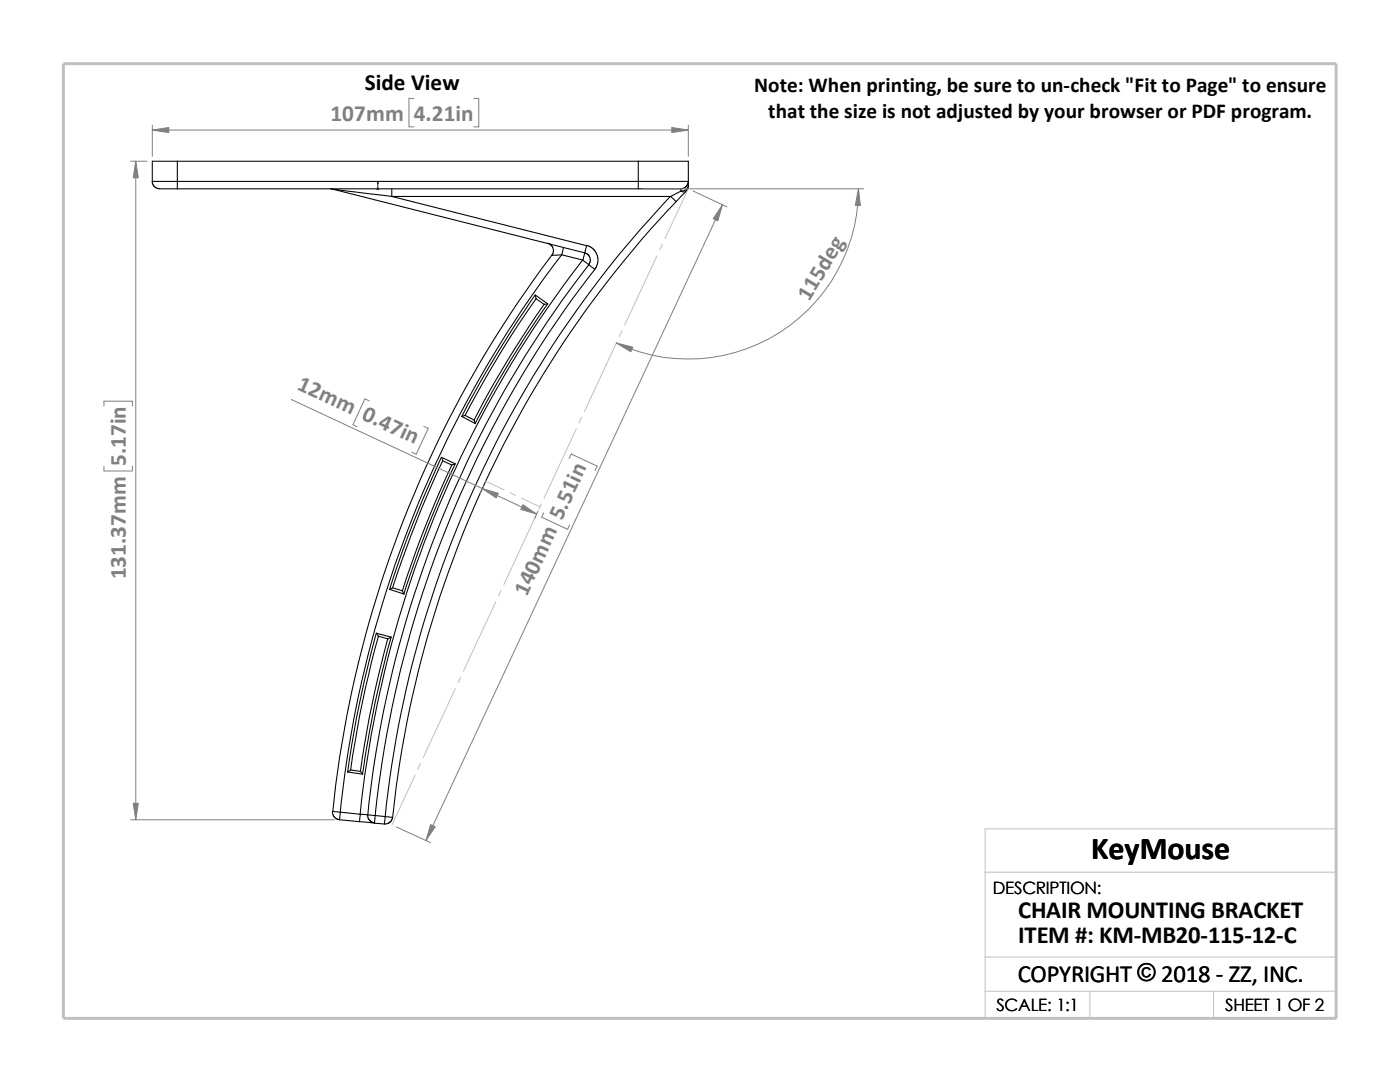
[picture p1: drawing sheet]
<svg xmlns="http://www.w3.org/2000/svg" width="279mm" height="216mm" viewBox="0 0 279 216" stroke-linecap="round" stroke-linejoin="round" font-family="sans-serif">
<g fill="none" stroke="#c0c0c0" stroke-width=".2">
<path d="M137.4 37.7l-4.7 9.9M131.1 51.1l-6.4 13.8M132.2 48.7l-.5 1.2M123.1 68.3l-6.5 13.8M124.1 66l-.5 1.1M96.9 96l3.7 1.7M101.8 98.3l1.1 .5M104.1 99.4l3.7 1.7M115 85.6l-6.4 13.8M116.1 83.3l-.5 1.1M100 117.8l-.5 1.2M107 102.8l-6.5 13.9"/>
<path d="M108 100.5l-.5 1.2M90.9 137.4l-6.4 13.8M91.9 135.1l-.5 1.1M98.9 120.1l-6.4 13.8M82.8 154.6l-4.6 10M83.9 152.4l-.5 1.1M196.6 174h70.1M196.6 191h70.1M196.6 197.8h70.1M217.5 197.8v5.4M242.2 197.8v5.4M26.8 203.2h239.9v-37.8h-70.1v37.8"/>
</g>
<path d="M12.7 12.7h254v190.5h-254z" fill="none" stroke="#c0c0c0" stroke-width=".59"/>
<g fill="none" stroke="#000" stroke-width=".21">
<path d="M30.4 36.2h5M30.4 36.2v.3l.3 .6 .8 .5 3.9 .1M35.4 36.2v1.5M35.4 32.2h-5v4M35.4 32.2h92M35.4 36.2h92M35.4 32.2v4M35.4 37.7h92M65.9 37.7h.4M66.3 37.7l11.9 1.5M66.3 37.7l50.4 12.8M78.2 37.7v1.5"/>
<path d="M78.2 39.2l38.9 9.8-.4 1.5M78.2 39.2h55.7M127.4 37.7h8.5M127.4 32.2v4M127.4 36.2h10M127.4 32.2h10v4M127.4 36.2v1.5M133.8 39.2a212 212 0 0 0-56.9 123.7M133.9 39.2l1.1 1M135.9 37.7v.4M135.9 38.1l-2 1.1M135.9 38.1a.9 .9 0 0 0 1 0l-1.9 2.1"/>
<path d="M137.4 36.2l-.4 .9-.4 .4-.7 .2M137.4 37.1a1.28 1.28 0 0 1-1.5 1M137.4 36.2v.9M137.4 37.1l-.2 .7-.3 .3M106.8 58.8a224.8 224.8 0 0 0-14.6 24.3M107 59.6a205.8 205.8 0 0 0-14.2 23.3M107 59.6l1.6 1.1 .7-.1M107 59.6l-.2-.7 2.5 1.7M109.3 48.5l.6 .3 .4 .6 .1 .8-.2 .8 1.9-.2M110.1 50.9a221.9 221.9 0 0 0-43.7 111l1.5 .2M112.1 50.8l4.2 1.1M112.1 50.8a220.2 220.2 0 0 0-44.2 111.3"/>
<path d="M112.5 49.4l-.4 1.4M116.3 51.9a216.2 216.2 0 0 0-44.4 110.6M116.3 51.9l1.2 .9M116.7 50.5l.6 .3 .5 .7v.8l-.3 .5M116.7 50.5l-.4 1.4M117.1 48.9l1.2 .7 .8 1.2 .2 1.3-.2 1-.4 .7M117.5 52.8l1.2 1M117.5 52.8a214.4 214.4 0 0 0-44.1 109.8M118.7 53.8a213.5 213.5 0 0 0-43.8 108.9M135 40.2a210.1 210.1 0 0 0-56.6 122.9M108.6 60.7a205.3 205.3 0 0 0-14 23.1M109.3 60.6a198.9 198.9 0 0 0-14.5 23.9"/>
<path d="M88.1 91.2a226.8 226.8 0 0 0-10.3 26.4M88.3 91.9a218.6 218.6 0 0 0-9.9 25.4M88.3 91.9l-.2-.6 2.7 1.2M88.3 91.9l1.9 .9M90.2 92.8a204.9 204.9 0 0 0-9.9 25.1M90.8 92.5l-.6 .3M90.8 92.5a198.2 198.2 0 0 0-10.2 26M92.2 83.1l2.6 1.4M92.8 82.9l-.6 .2M92.8 82.9l1.8 .9M94.6 83.8l.2 .7M77.8 117.6l.6-.3 1.9 .6"/>
<path d="M77.8 117.6l2.8 .9M80.3 117.9l.3 .6M75.1 126.3a221.3 221.3 0 0 0-5.7 27.8M75.5 127l1.9 .5 .7-.4M75.5 127l-.4-.6 3 .7M75.5 127a208.4 208.4 0 0 0-5.5 26.6M77.4 127.4a216.3 216.3 0 0 0-5.5 26.5M78.1 127.1a210.1 210.1 0 0 0-5.8 27.3M70 153.6l-.6 .5M70 153.6l1.9 .3M71.9 153.9l.5 .6-3-.4M66.4 161.9v.5l.2 .5 .5 .5 .7 .2"/>
<path d="M67.8 163.6l4 .4M67.9 162.1l-.1 1.5M67.9 162.1l4 .4M71.8 164l2.9 .3M71.9 162.5l1.5 .1M71.9 162.5l-.1 1.5M73.4 162.6l1.5 .1M73.4 162.6v.5l.3 .6 .4 .3 .6 .2M74.7 164.3l2 .1M74.9 162.7l-.2 1.6M74.9 162.7l2 .2M76.9 162.9l1.5 .2"/>
<path d="M76.9 162.9l-.2 1.5M78.4 163.1l-.3 .6-.3 .4-.4 .2-.7 .1"/>
</g>
<path d="M75.4 36.3l.1 .4h-.2z" fill="#00f" stroke="#00f" stroke-width=".2"/>
<path d="M75.3 37.7h.3M75.3 37.5l.3 .3M75.4 37.7h.1M75.4 36.3v1.5M75.5 37.5l-.3 .3" fill="none" stroke="#00f" stroke-width=".2"/>
<g fill="none" stroke="#808080" stroke-width=".2">
<path d="M82.6 19.6h-1v5.7h1M94.6 19.6h.9v5.7h-.9M26.1 32.2h3.3M27.1 32.2v131.4M30.4 26h107M30.4 25v6.2M128.4 37.7h43.9M137.4 25v6.2M138.3 38.1l6.8 3.2M171.3 37.7a33.9 33.9 0 0 1-48.3 30.8M144.2 40.9l-59.2 126.8M58.1 79.7l49 22.9"/>
<path d="M20.7 81v-.9h5.7v.9M20.7 93v1h5.7v-1M73.7 80l-.9-.4-2.4 5.2 .9 .4M84.6 85.1l.9 .4-2.4 5.1-.9-.3M96.5 97l-.7 1.4M113.6 91.5l.4-.9 5.2 2.4-.5 .9M107.4 102l-.7 1.5M108.5 102.4l-.4 .8 5.2 2.4 .4-.8M26.1 163.6h40.7M79.1 165l6.8 3.1"/>
</g>
<g fill="#808080" stroke="#808080" stroke-width=".2">
<path d="M144.2 40.9l-.9 3.2-1-.5z"/>
<path d="M85.9 164.5l1 .5-1.9 2.7z"/>
<path d="M104.4 100.7l2.7 1.9-3.2-1z"/>
<path d="M96.3 97.5l3.1 .9-.4 1z"/>
<path d="M123 68.5l3.3 .8-.4 .9z"/>
<path d="M171.3 37.7l.4 3.3h-1z"/>
<path d="M30.4 26l3.3-.6v1.1z"/>
<path d="M134.1 25.4l3.3 .6-3.3 .5z"/>
<path d="M27.1 32.2l.5 3.3h-1z"/>
<path d="M26.6 160.3h1l-.5 3.3z"/>
</g>
<text font-size="6.4" x="217.8" y="171.4">KeyMouse</text>
<g font-size="4.9">
<text x="203.2" y="183.2">CHAIR MOUNTING BRACKET</text>
<text x="203.2" y="188.1">ITEM #: KM-MB20-115-12-C</text>
<text x="203.1" y="195.9">COPYRIGHT © 2018 - ZZ, INC.</text>
<text x="203.1" y="195.9">COPYRIGHT ©</text>
</g>
<text font-size="4.6" x="72.8" y="18">Side View</text>
<g font-size="4.6" fill="#808080">
<text x="66" y="24.1">107mm</text>
<text x="82.6" y="24.1">4.21in</text>
<text x="161.5" y="60.3" transform="rotate(-59 161.5 60.3)">115deg</text>
<text x="59.1" y="77.6" transform="rotate(25 59.1 77.6)">12mm 0.47in</text>
<text x="25.1" y="93" transform="rotate(-90 25.1 93)">5.17in</text>
<text x="112.1" y="104.1" transform="rotate(-65 112.1 104.1)">5.51in</text>
<text x="25.1" y="115.6" transform="rotate(-90 25.1 115.6)">131.37mm</text>
<text x="105.1" y="119.1" transform="rotate(-65 105.1 119.1)">140m</text>
</g>
<g font-size="4.2">
<text x="150.5" y="18.4">Note: When printing, be sure to un-check &quot;Fit to Page&quot; to ensure</text>
<text x="153.3" y="23.6">that the size is not adjusted by your browser or PDF program.</text>
</g>
<g font-size="3.4">
<text x="198.2" y="178.5">DESCRIPTION:</text>
<text x="198.8" y="201.7">SCALE: 1:1</text>
<text x="244.5" y="201.7">SHEET 1 OF 2</text>
</g>
</svg>
